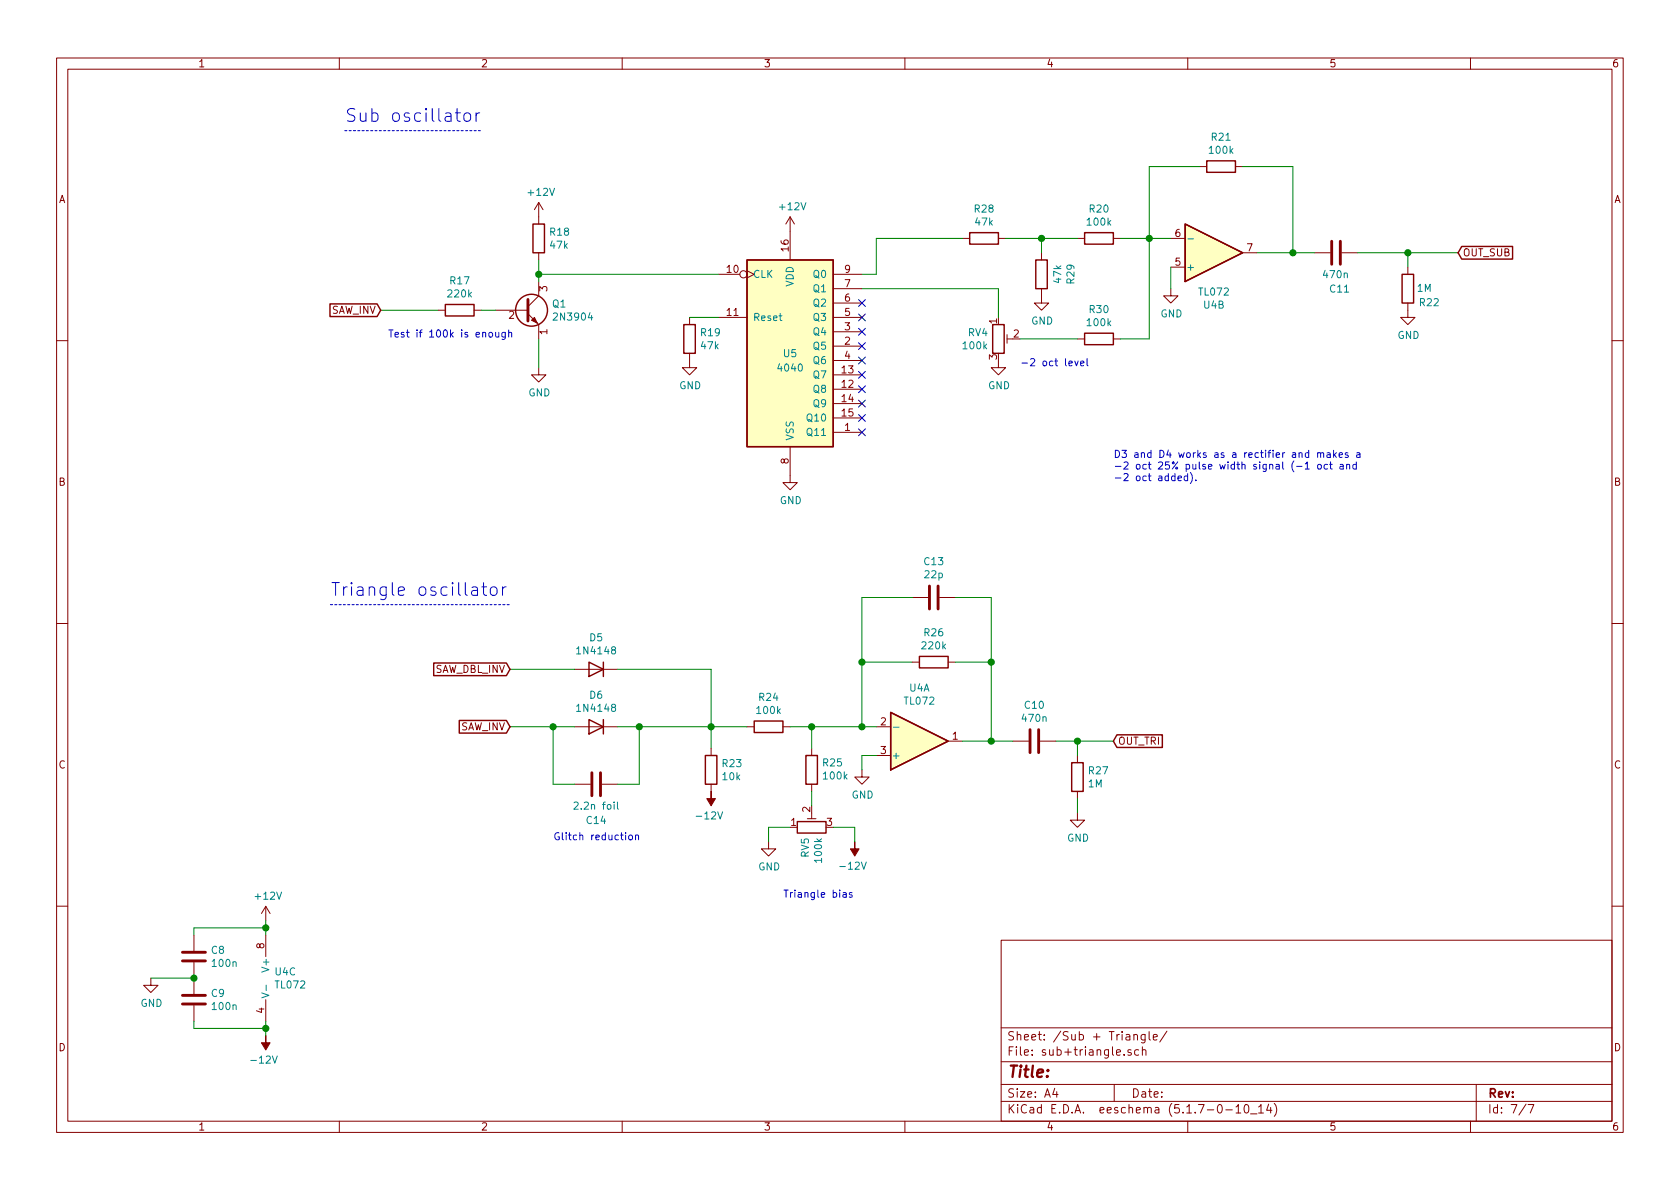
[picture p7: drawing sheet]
EESchema Schematic File Version 4
EELAYER 30 0
EELAYER END
$Descr A4 11693 8268
encoding utf-8
Sheet 7 7
Title ""
Date ""
Rev ""
Comp ""
Comment1 ""
Comment2 ""
Comment3 ""
Comment4 ""
$EndDescr
$Comp
L Transistor_BJT:2N3904 Q1
U 1 1
P 3650 2150
F 0 "Q1" H 3840 2196 50  0000 L CNN
F 1 "2N3904" H 3840 2105 50  0000 L CNN
F 2 "Zimo_Manual_PCB:TO-92_Inline" H 3850 2075 50  0001 L CIN
F 3 "https://www.onsemi.com/pub/Collateral/2N3903-D.PDF" H 3650 2150 50  0001 L CNN
	1    3650 2150
	1    0    0    -1  
$EndComp
$Comp
L power:GND #PWR0125
U 1 1
P 3750 2550
F 0 "#PWR0125" H 3750 2300 50  0001 C CNN
F 1 "GND" H 3755 2377 50  0000 C CNN
F 2 "" H 3750 2550 50  0001 C CNN
F 3 "" H 3750 2550 50  0001 C CNN
	1    3750 2550
	1    0    0    -1  
$EndComp
Wire Wire Line
	3750 2550 3750 2350
$Comp
L Device:R R18
U 1 1
P 3750 1650
F 0 "R18" H 3820 1696 50  0000 L CNN
F 1 "47k" H 3820 1605 50  0000 L CNN
F 2 "Zimo_Manual_PCB:R_Axial_Vertical" V 3680 1650 50  0001 C CNN
F 3 "~" H 3750 1650 50  0001 C CNN
	1    3750 1650
	1    0    0    -1  
$EndComp
$Comp
L power:+12V #PWR0113
U 1 1
P 3750 1500
F 0 "#PWR0113" H 3750 1350 50  0001 C CNN
F 1 "+12V" H 3765 1673 50  0000 C CNN
F 2 "" H 3750 1500 50  0001 C CNN
F 3 "" H 3750 1500 50  0001 C CNN
	1    3750 1500
	1    0    0    -1  
$EndComp
Wire Wire Line
	3750 1800 3750 1900
$Comp
L Device:R R17
U 1 1
P 3200 2150
F 0 "R17" V 2993 2150 50  0000 C CNN
F 1 "220k" V 3084 2150 50  0000 C CNN
F 2 "Zimo_Manual_PCB:R_Axial_Vertical" V 3130 2150 50  0001 C CNN
F 3 "~" H 3200 2150 50  0001 C CNN
	1    3200 2150
	0    1    1    0   
$EndComp
Wire Wire Line
	3450 2150 3350 2150
Text Notes 2700 2350 0    50   ~ 0
Test if 100k is enough
Wire Wire Line
	3050 2150 2650 2150
$Comp
L 4xxx:4040 U5
U 1 1
P 5500 2400
F 0 "U5" H 5500 2350 50  0000 C CNN
F 1 "4040" H 5500 2250 50  0000 C CNN
F 2 "Zimo_Manual_PCB:DIP-16_W7.62mm" H 5500 2400 50  0001 C CNN
F 3 "http://www.intersil.com/content/dam/Intersil/documents/cd40/cd4020bms-24bms-40bms.pdf" H 5500 2400 50  0001 C CNN
	1    5500 2400
	1    0    0    -1  
$EndComp
$Comp
L power:GND #PWR0114
U 1 1
P 4800 2500
F 0 "#PWR0114" H 4800 2250 50  0001 C CNN
F 1 "GND" H 4805 2327 50  0000 C CNN
F 2 "" H 4800 2500 50  0001 C CNN
F 3 "" H 4800 2500 50  0001 C CNN
	1    4800 2500
	1    0    0    -1  
$EndComp
$Comp
L Device:R R19
U 1 1
P 4800 2350
F 0 "R19" H 4870 2396 50  0000 L CNN
F 1 "47k" H 4870 2305 50  0000 L CNN
F 2 "Zimo_Manual_PCB:R_Axial_Vertical" V 4730 2350 50  0001 C CNN
F 3 "~" H 4800 2350 50  0001 C CNN
	1    4800 2350
	1    0    0    -1  
$EndComp
Wire Wire Line
	5000 2200 4800 2200
$Comp
L power:GND #PWR0115
U 1 1
P 5500 3300
F 0 "#PWR0115" H 5500 3050 50  0001 C CNN
F 1 "GND" H 5505 3127 50  0000 C CNN
F 2 "" H 5500 3300 50  0001 C CNN
F 3 "" H 5500 3300 50  0001 C CNN
	1    5500 3300
	1    0    0    -1  
$EndComp
$Comp
L power:+12V #PWR0116
U 1 1
P 5500 1600
F 0 "#PWR0116" H 5500 1450 50  0001 C CNN
F 1 "+12V" H 5515 1773 50  0000 C CNN
F 2 "" H 5500 1600 50  0001 C CNN
F 3 "" H 5500 1600 50  0001 C CNN
	1    5500 1600
	1    0    0    -1  
$EndComp
Wire Wire Line
	5000 1900 3750 1900
Connection ~ 3750 1900
Wire Wire Line
	3750 1900 3750 1950
$Comp
L Amplifier_Operational:TL072 U4
U 1 1
P 6400 5150
F 0 "U4" H 6400 4783 50  0000 C CNN
F 1 "TL072" H 6400 4874 50  0000 C CNN
F 2 "Zimo_Manual_PCB:DIP-8_W7.62mm" H 6400 5150 50  0001 C CNN
F 3 "http://www.ti.com/lit/ds/symlink/tl071.pdf" H 6400 5150 50  0001 C CNN
	1    6400 5150
	1    0    0    1   
$EndComp
$Comp
L Amplifier_Operational:TL072 U4
U 2 1
P 8450 1750
F 0 "U4" H 8450 2117 50  0000 C CNN
F 1 "TL072" H 8450 2026 50  0000 C CNN
F 2 "Zimo_Manual_PCB:DIP-8_W7.62mm" H 8450 1750 50  0001 C CNN
F 3 "http://www.ti.com/lit/ds/symlink/tl071.pdf" H 8450 1750 50  0001 C CNN
	2    8450 1750
	1    0    0    1   
$EndComp
$Comp
L Amplifier_Operational:TL072 U4
U 3 1
P 1950 6800
F 0 "U4" H 1908 6846 50  0000 L CNN
F 1 "TL072" H 1908 6755 50  0000 L CNN
F 2 "Zimo_Manual_PCB:DIP-8_W7.62mm" H 1950 6800 50  0001 C CNN
F 3 "http://www.ti.com/lit/ds/symlink/tl071.pdf" H 1950 6800 50  0001 C CNN
	3    1950 6800
	1    0    0    -1  
$EndComp
$Comp
L power:GND #PWR0117
U 1 1
P 1050 6800
F 0 "#PWR0117" H 1050 6550 50  0001 C CNN
F 1 "GND" H 1055 6627 50  0000 C CNN
F 2 "" H 1050 6800 50  0001 C CNN
F 3 "" H 1050 6800 50  0001 C CNN
	1    1050 6800
	1    0    0    -1  
$EndComp
$Comp
L Device:C C8
U 1 1
P 1350 6650
F 0 "C8" H 1465 6696 50  0000 L CNN
F 1 "100n" H 1465 6605 50  0000 L CNN
F 2 "Zimo_Manual_PCB:C_Disc_D5.0mm_W2.5mm_P2.50mm" H 1388 6500 50  0001 C CNN
F 3 "~" H 1350 6650 50  0001 C CNN
	1    1350 6650
	1    0    0    -1  
$EndComp
$Comp
L Device:C C9
U 1 1
P 1350 6950
F 0 "C9" H 1465 6996 50  0000 L CNN
F 1 "100n" H 1465 6905 50  0000 L CNN
F 2 "Zimo_Manual_PCB:C_Disc_D5.0mm_W2.5mm_P2.50mm" H 1388 6800 50  0001 C CNN
F 3 "~" H 1350 6950 50  0001 C CNN
	1    1350 6950
	1    0    0    -1  
$EndComp
Wire Wire Line
	1050 6800 1350 6800
Connection ~ 1350 6800
$Comp
L power:-12V #PWR0118
U 1 1
P 1850 7200
F 0 "#PWR0118" H 1850 7300 50  0001 C CNN
F 1 "-12V" H 1865 7373 50  0000 C CNN
F 2 "" H 1850 7200 50  0001 C CNN
F 3 "" H 1850 7200 50  0001 C CNN
	1    1850 7200
	-1   0    0    1   
$EndComp
$Comp
L power:+12V #PWR0119
U 1 1
P 1850 6400
F 0 "#PWR0119" H 1850 6250 50  0001 C CNN
F 1 "+12V" H 1865 6573 50  0000 C CNN
F 2 "" H 1850 6400 50  0001 C CNN
F 3 "" H 1850 6400 50  0001 C CNN
	1    1850 6400
	1    0    0    -1  
$EndComp
Wire Wire Line
	1850 6500 1850 6450
Wire Wire Line
	1350 6500 1350 6450
Wire Wire Line
	1350 6450 1850 6450
Connection ~ 1850 6450
Wire Wire Line
	1850 6450 1850 6400
Wire Wire Line
	1850 7100 1850 7150
Wire Wire Line
	1350 7100 1350 7150
Wire Wire Line
	1350 7150 1850 7150
Connection ~ 1850 7150
Wire Wire Line
	1850 7150 1850 7200
$Comp
L Device:R R21
U 1 1
P 8500 1150
F 0 "R21" V 8293 1150 50  0000 C CNN
F 1 "100k" V 8384 1150 50  0000 C CNN
F 2 "Zimo_Manual_PCB:R_Axial_Vertical" V 8430 1150 50  0001 C CNN
F 3 "~" H 8500 1150 50  0001 C CNN
	1    8500 1150
	0    1    1    0   
$EndComp
Wire Wire Line
	8650 1150 9000 1150
Wire Wire Line
	9000 1150 9000 1750
Wire Wire Line
	9000 1750 8750 1750
Wire Wire Line
	8350 1150 8000 1150
Wire Wire Line
	8000 1150 8000 1650
Wire Wire Line
	8000 1650 8150 1650
$Comp
L Device:R R20
U 1 1
P 7650 1650
F 0 "R20" V 7443 1650 50  0000 C CNN
F 1 "100k" V 7534 1650 50  0000 C CNN
F 2 "Zimo_Manual_PCB:R_Axial_Vertical" V 7580 1650 50  0001 C CNN
F 3 "~" H 7650 1650 50  0001 C CNN
	1    7650 1650
	0    1    1    0   
$EndComp
NoConn ~ 6000 3000
NoConn ~ 6000 2900
NoConn ~ 6000 2800
NoConn ~ 6000 2700
NoConn ~ 6000 2600
NoConn ~ 6000 2500
NoConn ~ 6000 2400
NoConn ~ 6000 2300
NoConn ~ 6000 2200
NoConn ~ 6000 2100
$Comp
L Device:R_POT_TRIM RV4
U 1 1
P 6950 2350
F 0 "RV4" H 6881 2396 50  0000 R CNN
F 1 "100k" H 6881 2305 50  0000 R CNN
F 2 "Zimo_Manual_PCB:PinOut_01x03" H 6950 2350 50  0001 C CNN
F 3 "~" H 6950 2350 50  0001 C CNN
	1    6950 2350
	1    0    0    -1  
$EndComp
Wire Wire Line
	6950 2200 6950 2000
$Comp
L power:GND #PWR0120
U 1 1
P 6950 2500
F 0 "#PWR0120" H 6950 2250 50  0001 C CNN
F 1 "GND" H 6955 2327 50  0000 C CNN
F 2 "" H 6950 2500 50  0001 C CNN
F 3 "" H 6950 2500 50  0001 C CNN
	1    6950 2500
	1    0    0    -1  
$EndComp
$Comp
L power:GND #PWR0121
U 1 1
P 8150 2000
F 0 "#PWR0121" H 8150 1750 50  0001 C CNN
F 1 "GND" H 8155 1827 50  0000 C CNN
F 2 "" H 8150 2000 50  0001 C CNN
F 3 "" H 8150 2000 50  0001 C CNN
	1    8150 2000
	1    0    0    -1  
$EndComp
Wire Wire Line
	6100 1650 6100 1900
Wire Wire Line
	6100 1900 6000 1900
Wire Wire Line
	7100 2350 7500 2350
Wire Wire Line
	8150 2000 8150 1850
$Comp
L Device:R R22
U 1 1
P 9800 2000
F 0 "R22" H 9650 2100 50  0000 C CNN
F 1 "1M" H 9684 2000 50  0000 C CNN
F 2 "Zimo_Manual_PCB:R_Axial_Vertical" V 9730 2000 50  0001 C CNN
F 3 "~" H 9800 2000 50  0001 C CNN
	1    9800 2000
	-1   0    0    1   
$EndComp
Connection ~ 9000 1750
Text GLabel 10150 1750 2    50   Input ~ 0
OUT_SUB
Text Notes 2400 850  0    89   ~ 0
Sub oscillator
Text Notes 7750 3350 0    50   ~ 0
D3 and D4 works as a rectifier and makes a \n-2 oct 25% pulse width signal (-1 oct and \n-2 oct added).\n
Text Notes 2300 4150 0    89   ~ 0
Triangle oscillator
Text GLabel 3550 4650 0    50   Input ~ 0
SAW_DBL_INV
Text GLabel 3550 5050 0    50   Input ~ 0
SAW_INV
$Comp
L Device:R R23
U 1 1
P 4950 5350
F 0 "R23" H 5020 5396 50  0000 L CNN
F 1 "10k" H 5020 5305 50  0000 L CNN
F 2 "Zimo_Manual_PCB:R_Axial_DIN0207_L6.3mm_D2.5mm_P7.62mm_Horizontal" V 4880 5350 50  0001 C CNN
F 3 "~" H 4950 5350 50  0001 C CNN
	1    4950 5350
	1    0    0    -1  
$EndComp
$Comp
L power:-12V #PWR020
U 1 1
P 4950 5500
F 0 "#PWR020" H 4950 5600 50  0001 C CNN
F 1 "-12V" H 4965 5673 50  0000 C CNN
F 2 "" H 4950 5500 50  0001 C CNN
F 3 "" H 4950 5500 50  0001 C CNN
	1    4950 5500
	-1   0    0    1   
$EndComp
$Comp
L Device:D D6
U 1 1
P 4150 5050
F 0 "D6" H 4150 4833 50  0000 C CNN
F 1 "1N4148" H 4150 4924 50  0000 C CNN
F 2 "Zimo_Manual_PCB:D_Axial" H 4150 5050 50  0001 C CNN
F 3 "~" H 4150 5050 50  0001 C CNN
	1    4150 5050
	-1   0    0    1   
$EndComp
$Comp
L Device:R R24
U 1 1
P 5350 5050
F 0 "R24" V 5143 5050 50  0000 C CNN
F 1 "100k" V 5234 5050 50  0000 C CNN
F 2 "Zimo_Manual_PCB:R_Axial_DIN0207_L6.3mm_D2.5mm_P7.62mm_Horizontal" V 5280 5050 50  0001 C CNN
F 3 "~" H 5350 5050 50  0001 C CNN
	1    5350 5050
	0    1    1    0   
$EndComp
$Comp
L Device:D D5
U 1 1
P 4150 4650
F 0 "D5" H 4150 4433 50  0000 C CNN
F 1 "1N4148" H 4150 4524 50  0000 C CNN
F 2 "Zimo_Manual_PCB:D_Axial" H 4150 4650 50  0001 C CNN
F 3 "~" H 4150 4650 50  0001 C CNN
	1    4150 4650
	-1   0    0    1   
$EndComp
Wire Wire Line
	3550 4650 4000 4650
Wire Wire Line
	4300 5050 4450 5050
Wire Wire Line
	4300 4650 4950 4650
Wire Wire Line
	4950 4650 4950 5050
Connection ~ 4950 5050
Wire Wire Line
	4950 5050 5200 5050
$Comp
L Device:R R25
U 1 1
P 5650 5350
F 0 "R25" H 5580 5304 50  0000 R CNN
F 1 "100k" H 5580 5395 50  0000 R CNN
F 2 "Zimo_Manual_PCB:R_Axial_DIN0207_L6.3mm_D2.5mm_P7.62mm_Horizontal" V 5580 5350 50  0001 C CNN
F 3 "~" H 5650 5350 50  0001 C CNN
	1    5650 5350
	-1   0    0    1   
$EndComp
$Comp
L Device:R_POT_TRIM RV5
U 1 1
P 5650 5750
F 0 "RV5" H 5581 5796 50  0000 R CNN
F 1 "100k" H 5581 5705 50  0000 R CNN
F 2 "Zimo_Manual_PCB:PinOut_01x03" H 5650 5750 50  0001 C CNN
F 3 "~" H 5650 5750 50  0001 C CNN
	1    5650 5750
	0    -1   -1   0   
$EndComp
$Comp
L power:GND #PWR021
U 1 1
P 5350 5850
F 0 "#PWR021" H 5350 5600 50  0001 C CNN
F 1 "GND" H 5355 5677 50  0000 C CNN
F 2 "" H 5350 5850 50  0001 C CNN
F 3 "" H 5350 5850 50  0001 C CNN
	1    5350 5850
	1    0    0    -1  
$EndComp
$Comp
L power:-12V #PWR022
U 1 1
P 5950 5850
F 0 "#PWR022" H 5950 5950 50  0001 C CNN
F 1 "-12V" H 5965 6023 50  0000 C CNN
F 2 "" H 5950 5850 50  0001 C CNN
F 3 "" H 5950 5850 50  0001 C CNN
	1    5950 5850
	-1   0    0    1   
$EndComp
Wire Wire Line
	5650 5500 5650 5600
Wire Wire Line
	5500 5050 5650 5050
Wire Wire Line
	5650 5050 5650 5200
Wire Wire Line
	5500 5750 5350 5750
Wire Wire Line
	5350 5750 5350 5850
Wire Wire Line
	5800 5750 5950 5750
Wire Wire Line
	5950 5750 5950 5850
Wire Wire Line
	6100 5050 6000 5050
Connection ~ 5650 5050
$Comp
L Device:R R26
U 1 1
P 6500 4600
F 0 "R26" V 6293 4600 50  0000 C CNN
F 1 "220k" V 6384 4600 50  0000 C CNN
F 2 "Zimo_Manual_PCB:R_Axial_Vertical" V 6430 4600 50  0001 C CNN
F 3 "~" H 6500 4600 50  0001 C CNN
	1    6500 4600
	0    1    1    0   
$EndComp
Wire Wire Line
	6350 4600 6000 4600
Wire Wire Line
	6000 4600 6000 5050
Connection ~ 6000 5050
Wire Wire Line
	6000 5050 5650 5050
$Comp
L power:GND #PWR023
U 1 1
P 6000 5350
F 0 "#PWR023" H 6000 5100 50  0001 C CNN
F 1 "GND" H 6005 5177 50  0000 C CNN
F 2 "" H 6000 5350 50  0001 C CNN
F 3 "" H 6000 5350 50  0001 C CNN
	1    6000 5350
	1    0    0    -1  
$EndComp
Wire Wire Line
	6100 5250 6000 5250
Wire Wire Line
	6000 5250 6000 5350
$Comp
L Device:C C10
U 1 1
P 7200 5150
F 0 "C10" V 6948 5150 50  0000 C CNN
F 1 "470n" V 7039 5150 50  0000 C CNN
F 2 "Zimo_Manual_PCB:C_Disc_D5.0mm_W2.5mm_P2.50mm" H 7238 5000 50  0001 C CNN
F 3 "~" H 7200 5150 50  0001 C CNN
	1    7200 5150
	0    1    1    0   
$EndComp
Wire Wire Line
	6650 4600 6900 4600
Wire Wire Line
	6900 4600 6900 5150
Wire Wire Line
	6900 5150 6700 5150
Wire Wire Line
	6900 5150 7050 5150
Connection ~ 6900 5150
$Comp
L Device:R R27
U 1 1
P 7500 5400
F 0 "R27" H 7570 5446 50  0000 L CNN
F 1 "1M" H 7570 5355 50  0000 L CNN
F 2 "Zimo_Manual_PCB:R_Axial_Vertical" V 7430 5400 50  0001 C CNN
F 3 "~" H 7500 5400 50  0001 C CNN
	1    7500 5400
	1    0    0    -1  
$EndComp
Wire Wire Line
	7350 5150 7500 5150
Wire Wire Line
	7500 5150 7500 5250
$Comp
L power:GND #PWR024
U 1 1
P 7500 5650
F 0 "#PWR024" H 7500 5400 50  0001 C CNN
F 1 "GND" H 7505 5477 50  0000 C CNN
F 2 "" H 7500 5650 50  0001 C CNN
F 3 "" H 7500 5650 50  0001 C CNN
	1    7500 5650
	1    0    0    -1  
$EndComp
Wire Wire Line
	7500 5550 7500 5650
Text GLabel 7750 5150 2    50   Input ~ 0
OUT_TRI
Wire Wire Line
	7750 5150 7500 5150
Connection ~ 7500 5150
Wire Notes Line
	2400 900  3350 900 
Text Notes 5450 6250 0    50   ~ 0
Triangle bias
$Comp
L power:GND #PWR026
U 1 1
P 9800 2150
F 0 "#PWR026" H 9800 1900 50  0001 C CNN
F 1 "GND" H 9805 1977 50  0000 C CNN
F 2 "" H 9800 2150 50  0001 C CNN
F 3 "" H 9800 2150 50  0001 C CNN
	1    9800 2150
	1    0    0    -1  
$EndComp
Wire Wire Line
	9150 1750 9000 1750
$Comp
L Device:C C11
U 1 1
P 9300 1750
F 0 "C11" V 9550 1700 50  0000 L CNN
F 1 "470n" V 9450 1650 50  0000 L CNN
F 2 "Zimo_Manual_PCB:C_Disc_D5.0mm_W2.5mm_P2.50mm" H 9338 1600 50  0001 C CNN
F 3 "~" H 9300 1750 50  0001 C CNN
	1    9300 1750
	0    1    1    0   
$EndComp
Wire Wire Line
	9450 1750 9800 1750
Wire Wire Line
	9800 1850 9800 1750
Connection ~ 9800 1750
Wire Wire Line
	9800 1750 10150 1750
$Comp
L Device:R R30
U 1 1
P 7650 2350
F 0 "R30" V 7443 2350 50  0000 C CNN
F 1 "100k" V 7534 2350 50  0000 C CNN
F 2 "Zimo_Manual_PCB:R_Axial_Vertical" V 7580 2350 50  0001 C CNN
F 3 "~" H 7650 2350 50  0001 C CNN
	1    7650 2350
	0    1    1    0   
$EndComp
Wire Wire Line
	7800 2350 8000 2350
Wire Wire Line
	8000 2350 8000 1650
Connection ~ 8000 1650
Wire Wire Line
	7800 1650 8000 1650
$Comp
L Device:R R28
U 1 1
P 6850 1650
F 0 "R28" V 6643 1650 50  0000 C CNN
F 1 "47k" V 6734 1650 50  0000 C CNN
F 2 "Zimo_Manual_PCB:R_Axial_Vertical" V 6780 1650 50  0001 C CNN
F 3 "~" H 6850 1650 50  0001 C CNN
	1    6850 1650
	0    1    1    0   
$EndComp
$Comp
L Device:R R29
U 1 1
P 7250 1900
F 0 "R29" V 7043 1900 50  0000 C CNN
F 1 "47k" V 7134 1900 50  0000 C CNN
F 2 "Zimo_Manual_PCB:R_Axial_Vertical" V 7180 1900 50  0001 C CNN
F 3 "~" H 7250 1900 50  0001 C CNN
	1    7250 1900
	-1   0    0    1   
$EndComp
$Comp
L power:GND #PWR025
U 1 1
P 7250 2050
F 0 "#PWR025" H 7250 1800 50  0001 C CNN
F 1 "GND" H 7255 1877 50  0000 C CNN
F 2 "" H 7250 2050 50  0001 C CNN
F 3 "" H 7250 2050 50  0001 C CNN
	1    7250 2050
	1    0    0    -1  
$EndComp
Wire Wire Line
	6100 1650 6700 1650
Wire Wire Line
	7000 1650 7250 1650
Wire Wire Line
	7250 1750 7250 1650
Connection ~ 7250 1650
Wire Wire Line
	7250 1650 7500 1650
Text GLabel 2650 2150 0    50   Input ~ 0
SAW_INV
Wire Wire Line
	6000 2000 6950 2000
Text Notes 7100 2550 0    50   ~ 0
-2 oct level
Wire Notes Line
	2300 4200 3550 4200
Wire Wire Line
	3550 5050 3850 5050
Wire Wire Line
	4950 5200 4950 5050
$Comp
L Device:C C13
U 1 1
P 6500 4150
F 0 "C13" V 6248 4150 50  0000 C CNN
F 1 "22p" V 6339 4150 50  0000 C CNN
F 2 "Zimo_Manual_PCB:C_Disc_D5.0mm_W2.5mm_P2.50mm" H 6538 4000 50  0001 C CNN
F 3 "~" H 6500 4150 50  0001 C CNN
	1    6500 4150
	0    1    1    0   
$EndComp
Wire Wire Line
	6650 4150 6900 4150
Wire Wire Line
	6900 4150 6900 4600
Connection ~ 6900 4600
Wire Wire Line
	6350 4150 6000 4150
Wire Wire Line
	6000 4150 6000 4600
Connection ~ 6000 4600
$Comp
L Device:C C14
U 1 1
P 4150 5450
F 0 "C14" V 4400 5450 50  0000 C CNN
F 1 "2.2n foil" V 4300 5450 50  0000 C CNN
F 2 "Zimo_Manual_PCB:C_Foil_P5.48mm" H 4188 5300 50  0001 C CNN
F 3 "~" H 4150 5450 50  0001 C CNN
	1    4150 5450
	0    1    1    0   
$EndComp
Wire Wire Line
	4000 5450 3850 5450
Wire Wire Line
	3850 5450 3850 5050
Connection ~ 3850 5050
Wire Wire Line
	3850 5050 4000 5050
Wire Wire Line
	4300 5450 4450 5450
Wire Wire Line
	4450 5450 4450 5050
Connection ~ 4450 5050
Wire Wire Line
	4450 5050 4950 5050
Text Notes 3850 5850 0    50   ~ 0
Glitch reduction
$EndSCHEMATC
